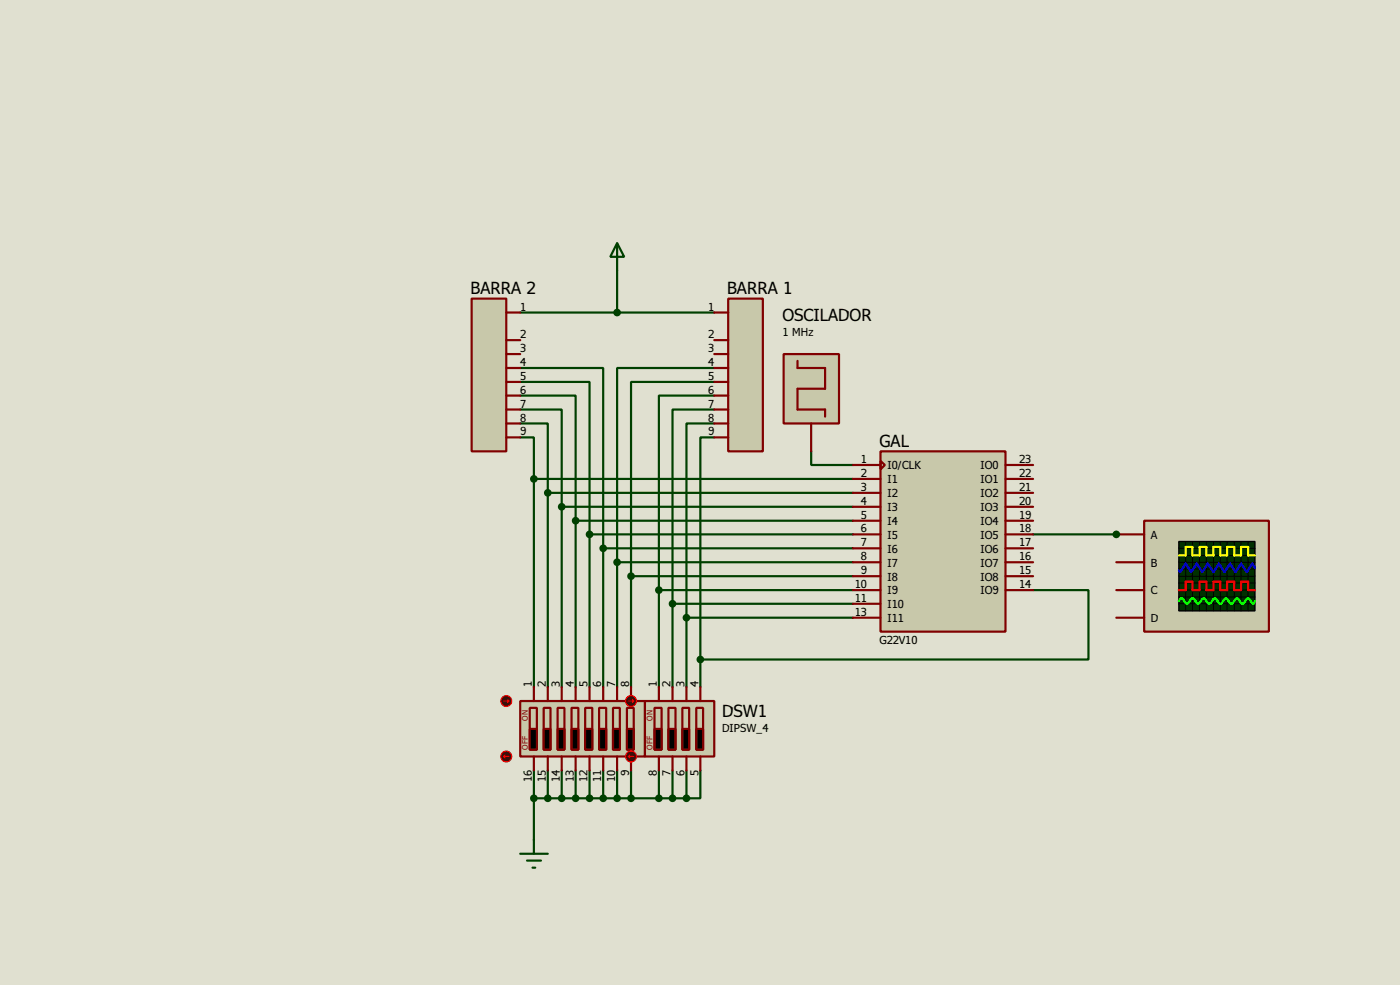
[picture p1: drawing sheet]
<svg xmlns="http://www.w3.org/2000/svg" width="256mm" height="180mm" viewBox="0 0 256 180" stroke-linecap="round" stroke-linejoin="round" font-family="sans-serif">
<path d="M0 0h256.5v180.3h-256.5z" fill="#e0e0d0"/>
<g fill="none" stroke="#004000" stroke-width=".4">
<path d="M95.3 57.2h35.6M113.1 49.6v7.6M95.3 77.5h5.1v12.7M95.3 75h7.6v17.8M95.3 72.4h10.2v22.9M95.3 69.9h12.7v27.9M95.3 67.4h15.2v33M130.9 67.4h-17.8v35.5M130.9 69.9h-15.3v35.6M130.9 72.4h-10.2v35.6M130.9 75h-7.7v35.5M130.9 77.5h-5.1v35.6"/>
<path d="M95.3 80.1h2.5v7.6M97.8 87.7v38.1M97.8 87.7h58.5M100.4 90.2v35.6M100.4 90.2h55.9M102.9 92.8v33M102.9 92.8h53.4M105.5 95.3v30.5M105.5 95.3h50.8M108 97.8v28M108 97.8h48.3M130.9 80.1h-2.6v40.6"/>
<path d="M148.6 82.6v2.5h7.7M189.3 97.8h15.2M110.5 100.4v25.4M110.5 100.4h45.8M113.1 102.9v22.9M113.1 102.9h43.2M115.6 105.5v20.3M115.6 105.5h40.7M120.7 108v17.8M120.7 108h35.6M123.2 110.5v15.3M123.2 110.5h33.1"/>
<path d="M125.8 113.1v12.7M125.8 113.1h30.5M189.3 108h10.1v12.7h-71.1M128.3 120.7v5.1M97.8 141v12.7M97.8 146.1h28M100.4 141v5.1M102.9 141v5.1M105.5 141v5.1M108 141v5.1M110.5 141v5.1M113.1 141v5.1"/>
<path d="M115.6 141v5.1M120.7 141v5.1M123.2 141v5.1M125.8 141v5.1M128.3 141v5.1h-2.5"/>
</g>
<circle cx="204.5" cy="97.8" r=".2" fill="#004000"/>
<path d="M161.3 82.6h22.9v33h-22.9z" fill="#c8c8aa" stroke="#800000" stroke-width=".4"/>
<g fill="none" stroke="#800000" stroke-width=".4">
<path d="M156.3 85.1h5M156.3 87.7h5M156.3 90.2h5M156.3 92.8h5M156.3 95.3h5M156.3 97.8h5M161.3 84.4l.8 .7-.8 .8zM184.2 85.1h5.1M184.2 87.7h5.1M184.2 90.2h5.1M184.2 92.8h5.1M184.2 95.3h5.1"/>
<path d="M184.2 97.8h5.1M156.3 100.4h5M156.3 102.9h5M156.3 105.5h5M156.3 108h5M156.3 110.5h5M156.3 113.1h5M184.2 100.4h5.1M184.2 102.9h5.1M184.2 105.5h5.1M184.2 108h5.1"/>
</g>
<path d="M143.6 64.8h10.1v12.7h-10.1z" fill="#c8c8aa" stroke="#800000" stroke-width=".4"/>
<path d="M146.1 66.1v1.3h5.1v3.8h-5.1v3.8h5.1v1.3M148.6 77.5v5.1" fill="none" stroke="#800000" stroke-width=".4"/>
<path d="M133.4 54.7h6.4v27.9h-6.4z" fill="#c8c8aa" stroke="#800000" stroke-width=".4"/>
<path d="M130.9 57.2h2.5M130.9 62.3h2.5M130.9 64.8h2.5M130.9 67.4h2.5M130.9 69.9h2.5M130.9 72.4h2.5M130.9 75h2.5M130.9 77.5h2.5M130.9 80.1h2.5" fill="none" stroke="#800000" stroke-width=".4"/>
<path d="M86.4 54.7h6.4v27.9h-6.4z" fill="#c8c8aa" stroke="#800000" stroke-width=".4"/>
<path d="M92.8 57.2h2.5M92.8 62.3h2.5M92.8 64.8h2.5M92.8 67.4h2.5M92.8 69.9h2.5M92.8 72.4h2.5M92.8 75h2.5M92.8 77.5h2.5M92.8 80.1h2.5" fill="none" stroke="#800000" stroke-width=".4"/>
<path d="M113.1 44.5l1.3 2.5h-2.6zM113.1 44.5v5.1" fill="none" stroke="#004000" stroke-width=".4"/>
<circle cx="113" cy="57.2" r=".5" fill="#004000" stroke="#004000" stroke-width=".4"/>
<path d="M95.3 128.3h22.9v10.2h-22.9z" fill="#c8c8aa" stroke="#800000" stroke-width=".4"/>
<g fill="none" stroke="#800000" stroke-width=".4">
<path d="M97.1 129.6h1.3v7.6h-1.3zM97.8 125.8v2.5M97.8 138.5v2.5M99.6 129.6h1.3v7.6h-1.3zM100.4 125.8v2.5M100.4 138.5v2.5M102.2 129.6h1.2v7.6h-1.2zM102.9 125.8v2.5M102.9 138.5v2.5M104.7 129.6h1.3v7.6h-1.3zM105.5 125.8v2.5M105.5 138.5v2.5"/>
<path d="M107.2 129.6h1.3v7.6h-1.3zM108 125.8v2.5M108 138.5v2.5M109.8 129.6h1.3v7.6h-1.3zM110.5 125.8v2.5M110.5 138.5v2.5M112.3 129.6h1.3v7.6h-1.3zM113.1 125.8v2.5M113.1 138.5v2.5M114.9 129.6h1.2v7.6h-1.2zM115.6 125.8v2.5M115.6 138.5v2.5"/>
</g>
<path d="M97.1 133.4h1.3v3.8h-1.3zM99.6 133.4h1.3v3.8h-1.3zM102.2 133.4h1.2v3.8h-1.2zM104.7 133.4h1.3v3.8h-1.3zM107.2 133.4h1.3v3.8h-1.3zM109.8 133.4h1.3v3.8h-1.3zM112.3 133.4h1.3v3.8h-1.3zM114.9 133.4h1.2v3.8h-1.2z" fill="#000" stroke="#800000" stroke-width=".4"/>
<circle cx="92.7" cy="138.5" r="1" fill="#400000" stroke="#f00" stroke-width=".2"/>
<path d="M92.3 138.5l.2 .2M92.3 138.5h1M92.5 138.2l-.2 .3" fill="none" stroke="#f00" stroke-width=".2"/>
<circle cx="92.7" cy="128.3" r="1" fill="#400000" stroke="#f00" stroke-width=".2"/>
<path d="M92.3 128.3h1M93 128.1l.3 .2M93.3 128.3l-.3 .3" fill="none" stroke="#f00" stroke-width=".2"/>
<path d="M118.2 128.3h12.7v10.2h-12.7z" fill="#c8c8aa" stroke="#800000" stroke-width=".4"/>
<path d="M119.9 129.6h1.3v7.6h-1.3zM120.7 125.8v2.5M120.7 138.5v2.5M122.5 129.6h1.3v7.6h-1.3zM123.2 125.8v2.5M123.2 138.5v2.5M125 129.6h1.3v7.6h-1.3zM125.8 125.8v2.5M125.8 138.5v2.5M127.6 129.6h1.2v7.6h-1.2zM128.3 125.8v2.5M128.3 138.5v2.5" fill="none" stroke="#800000" stroke-width=".4"/>
<path d="M119.9 133.4h1.3v3.8h-1.3zM122.5 133.4h1.3v3.8h-1.3zM125 133.4h1.3v3.8h-1.3zM127.6 133.4h1.2v3.8h-1.2z" fill="#000" stroke="#800000" stroke-width=".4"/>
<circle cx="115.6" cy="138.5" r="1" fill="#400000" stroke="#f00" stroke-width=".2"/>
<path d="M115.1 138.5l.3 .2M115.1 138.5h1M115.4 138.2l-.3 .3" fill="none" stroke="#f00" stroke-width=".2"/>
<circle cx="115.6" cy="128.3" r="1" fill="#400000" stroke="#f00" stroke-width=".2"/>
<path d="M115.1 128.3h1M115.9 128.1l.2 .2M116.1 128.3l-.2 .3" fill="none" stroke="#f00" stroke-width=".2"/>
<g fill="#004000" stroke="#004000" stroke-width=".4">
<circle cx="97.8" cy="87.7" r=".5"/>
<circle cx="100.3" cy="90.2" r=".5"/>
<circle cx="102.9" cy="92.8" r=".5"/>
<circle cx="105.4" cy="95.3" r=".5"/>
<circle cx="108" cy="97.8" r=".5"/>
<circle cx="110.5" cy="100.4" r=".5"/>
<circle cx="113" cy="102.9" r=".5"/>
<circle cx="115.6" cy="105.5" r=".5"/>
<circle cx="120.7" cy="108" r=".5"/>
<circle cx="123.2" cy="110.5" r=".5"/>
<circle cx="125.7" cy="113.1" r=".5"/>
<circle cx="128.3" cy="120.7" r=".5"/>
<circle cx="125.7" cy="146.1" r=".5"/>
<circle cx="123.2" cy="146.1" r=".5"/>
<circle cx="120.7" cy="146.1" r=".5"/>
<circle cx="115.6" cy="146.1" r=".5"/>
<circle cx="113" cy="146.1" r=".5"/>
<circle cx="110.5" cy="146.1" r=".5"/>
<circle cx="108" cy="146.1" r=".5"/>
<circle cx="105.4" cy="146.1" r=".5"/>
<circle cx="102.9" cy="146.1" r=".5"/>
<circle cx="100.3" cy="146.1" r=".5"/>
<circle cx="97.8" cy="146.1" r=".5"/>
</g>
<path d="M95.3 156.3h5.1M96.6 157.5h2.5M97.6 158.8h.5M97.8 153.7v2.6" fill="none" stroke="#004000" stroke-width=".4"/>
<path d="M209.6 95.3h22.9v20.3h-22.9z" fill="#c8c8aa" stroke="#800000" stroke-width=".4"/>
<path d="M216 99.1h13.9v12.7h-13.9z" fill="#003000" stroke="#000" stroke-width=".25"/>
<g fill="none" stroke="#000" stroke-width=".18">
<path d="M217.2 99.1v12.7M218.5 99.1v12.7M219.8 99.1v12.7M221 99.1v12.7M222.3 99.1v12.7M223.6 99.1v12.7M224.8 99.1v12.7M226.1 99.1v12.7M227.4 99.1v12.7M228.7 99.1v12.7M216 102.9h13.9M216 100.4h13.9"/>
<path d="M216 101.7h13.9M216 104.2h13.9M216 106.7h13.9M216 108h13.9M216 109.3h13.9M216 110.5h13.9M216 105.5h13.9"/>
</g>
<path d="M216 101.7h1.2v-1.6h1.3v1.6h1.3v-1.6h1.2v1.6h1.3v-1.6h1.3v1.6h1.2v-1.6h1.3v1.6h1.3v-1.6h1.3v1.6h1.2" fill="none" stroke="#ff0" stroke-width=".4"/>
<path d="M216 108h1.2v-1.5h1.3v1.5h1.3v-1.5h1.2v1.5h1.3v-1.5h1.3v1.5h1.2v-1.5h1.3v1.5h1.3v-1.5h1.3v1.5h1.2" fill="none" stroke="#f00" stroke-width=".4"/>
<path d="M229.9 103.9l-.5-.7-1 1.5-1-1.5-1 1.5-1-1.5-1.1 1.5-1-1.5-1 1.5-1-1.5-1 1.5-1-1.5-1.1 1.5-1-1.5-1 1.5-.2-.3" fill="none" stroke="#00f" stroke-width=".4"/>
<path d="M216 110l.2-.4 .3-.1 .2 .1 .5 .8 .3 .1 .2-.1 .5-.8a.6 .6 0 0 1 .9 .5l.4 .4 .2-.1 .5-.8 .3-.1 .3 .1 .5 .8a.6 .6 0 0 0 .8-.5l.5-.4 .2 .1 .5 .8 .3 .1 .2-.1 .5-.8 .3-.1 .2 .1 .3 .4a.54 .54 0 0 0 .7 .4l.5-.8 .3-.1 .3 .1 .5 .8 .2 .1 .3-.1 .2-.4a.54 .54 0 0 1 .8-.4l.5 .8 .3 .1 .2-.5" fill="none" stroke="#0f0" stroke-width=".4"/>
<path d="M204.5 97.8h5.1M204.5 102.9h5.1M204.5 108h5.1M204.5 113.1h5.1" fill="none" stroke="#800000" stroke-width=".4"/>
<circle cx="204.5" cy="97.8" r=".5" fill="#004000" stroke="#004000" stroke-width=".4"/>
<g font-size="3.7">
<text x="86.2" y="53.9">BARRA 2</text>
<text x="133.2" y="53.9">BARRA 1</text>
<text x="143.4" y="58.8">OSCILADOR</text>
<text x="161.1" y="81.8">GAL</text>
<text x="132.3" y="131.2">DSW1</text>
</g>
<g font-size="2.5">
<text x="95.3" y="56.8">1</text>
<text x="129.8" y="56.8">1</text>
<text x="95.3" y="61.9">2</text>
<text x="95.3" y="64.5">3</text>
<text x="129.8" y="61.9">2</text>
<text x="129.8" y="64.5">3</text>
<text x="143.4" y="61.6">1 MHz</text>
<text x="95.3" y="67">4</text>
<text x="95.3" y="69.5">5</text>
<text x="129.8" y="67">4</text>
<text x="129.8" y="69.5">5</text>
<text x="95.3" y="72.1">6</text>
<text x="95.3" y="74.6">7</text>
<text x="95.3" y="77.2">8</text>
<text x="129.8" y="72.1">6</text>
<text x="129.8" y="74.6">7</text>
<text x="129.8" y="77.2">8</text>
<text x="95.3" y="79.7">9</text>
<text x="129.8" y="79.7">9</text>
<text x="157.7" y="84.8">1</text>
<text x="157.7" y="87.3">2</text>
<text x="157.7" y="89.9">3</text>
<text x="162.6" y="85.9">I0/CLK</text>
<text x="162.6" y="88.5">I1</text>
<text x="179.6" y="85.9">IO0</text>
<text x="179.6" y="88.5">IO1</text>
<text x="186.7" y="84.8">23</text>
<text x="186.7" y="87.3">22</text>
<text x="186.7" y="89.9">21</text>
<text x="157.7" y="92.4">4</text>
<text x="157.7" y="95">5</text>
<text x="162.6" y="91">I2</text>
<text x="162.6" y="93.6">I3</text>
<text x="179.6" y="91">IO2</text>
<text x="179.6" y="93.6">IO3</text>
<text x="186.7" y="92.4">20</text>
<text x="186.7" y="95">19</text>
<text x="157.7" y="97.5">6</text>
<text x="157.7" y="100">7</text>
<text x="162.6" y="96.1">I4</text>
<text x="162.6" y="98.6">I5</text>
<text x="162.6" y="101.2">I6</text>
<text x="179.6" y="96.1">IO4</text>
<text x="179.6" y="98.6">IO5</text>
<text x="179.6" y="101.2">IO6</text>
<text x="186.7" y="97.5">18</text>
<text x="186.7" y="100">17</text>
<text x="210.9" y="98.6">A</text>
<text x="156.6" y="107.7">10</text>
<text x="157.7" y="102.6">8</text>
<text x="157.7" y="105.1">9</text>
<text x="162.6" y="103.7">I7</text>
<text x="162.6" y="106.3">I8</text>
<text x="179.6" y="103.7">IO7</text>
<text x="179.6" y="106.3">IO8</text>
<text x="186.7" y="102.6">16</text>
<text x="186.7" y="105.1">15</text>
<text x="186.7" y="107.7">14</text>
<text x="210.9" y="103.7">B</text>
<text x="156.6" y="110.2">11</text>
<text x="156.6" y="112.7">13</text>
<text x="162.6" y="108.8">I9</text>
<text x="162.6" y="111.3">I10</text>
<text x="162.6" y="113.9">I11</text>
<text x="179.6" y="108.8">IO9</text>
<text x="210.9" y="108.8">C</text>
<text x="210.9" y="113.9">D</text>
<text x="161.1" y="117.9">G22V10</text>
<text x="97.4" y="125.8" transform="rotate(-90 97.4 125.8)">1</text>
<text x="100" y="125.8" transform="rotate(-90 100 125.8)">2</text>
<text x="102.5" y="125.8" transform="rotate(-90 102.5 125.8)">3</text>
<text x="105.1" y="125.8" transform="rotate(-90 105.1 125.8)">4</text>
<text x="107.6" y="125.8" transform="rotate(-90 107.6 125.8)">5</text>
<text x="110.1" y="125.8" transform="rotate(-90 110.1 125.8)">6</text>
<text x="112.7" y="125.8" transform="rotate(-90 112.7 125.8)">7</text>
<text x="115.2" y="125.8" transform="rotate(-90 115.2 125.8)">8</text>
<text x="120.3" y="125.8" transform="rotate(-90 120.3 125.8)">1</text>
<text x="122.9" y="125.8" transform="rotate(-90 122.9 125.8)">2</text>
<text x="125.4" y="125.8" transform="rotate(-90 125.4 125.8)">3</text>
<text x="127.9" y="125.8" transform="rotate(-90 127.9 125.8)">4</text>
<text x="132.3" y="134">DIPSW_4</text>
<text x="97.4" y="143.2" transform="rotate(-90 97.4 143.2)">16</text>
<text x="100" y="143.2" transform="rotate(-90 100 143.2)">15</text>
<text x="102.5" y="143.2" transform="rotate(-90 102.5 143.2)">14</text>
<text x="105.1" y="143.2" transform="rotate(-90 105.1 143.2)">13</text>
<text x="107.6" y="143.2" transform="rotate(-90 107.6 143.2)">12</text>
<text x="110.1" y="143.2" transform="rotate(-90 110.1 143.2)">11</text>
<text x="112.7" y="143.2" transform="rotate(-90 112.7 143.2)">10</text>
<text x="115.3" y="142.1" transform="rotate(-90 115.3 142.1)">9</text>
<text x="120.4" y="142.1" transform="rotate(-90 120.4 142.1)">8</text>
<text x="122.9" y="142.1" transform="rotate(-90 122.9 142.1)">7</text>
<text x="125.4" y="142.1" transform="rotate(-90 125.4 142.1)">6</text>
<text x="128" y="142.1" transform="rotate(-90 128 142.1)">5</text>
</g>
<g font-size="1.7" fill="#800000">
<text x="96.7" y="132" transform="rotate(-90 96.7 132)">ON</text>
<text x="119.6" y="131.9" transform="rotate(-90 119.6 131.9)">ON</text>
<text x="96.7" y="137.3" transform="rotate(-90 96.7 137.3)">OFF</text>
<text x="119.6" y="137.3" transform="rotate(-90 119.6 137.3)">OFF</text>
</g>
</svg>
